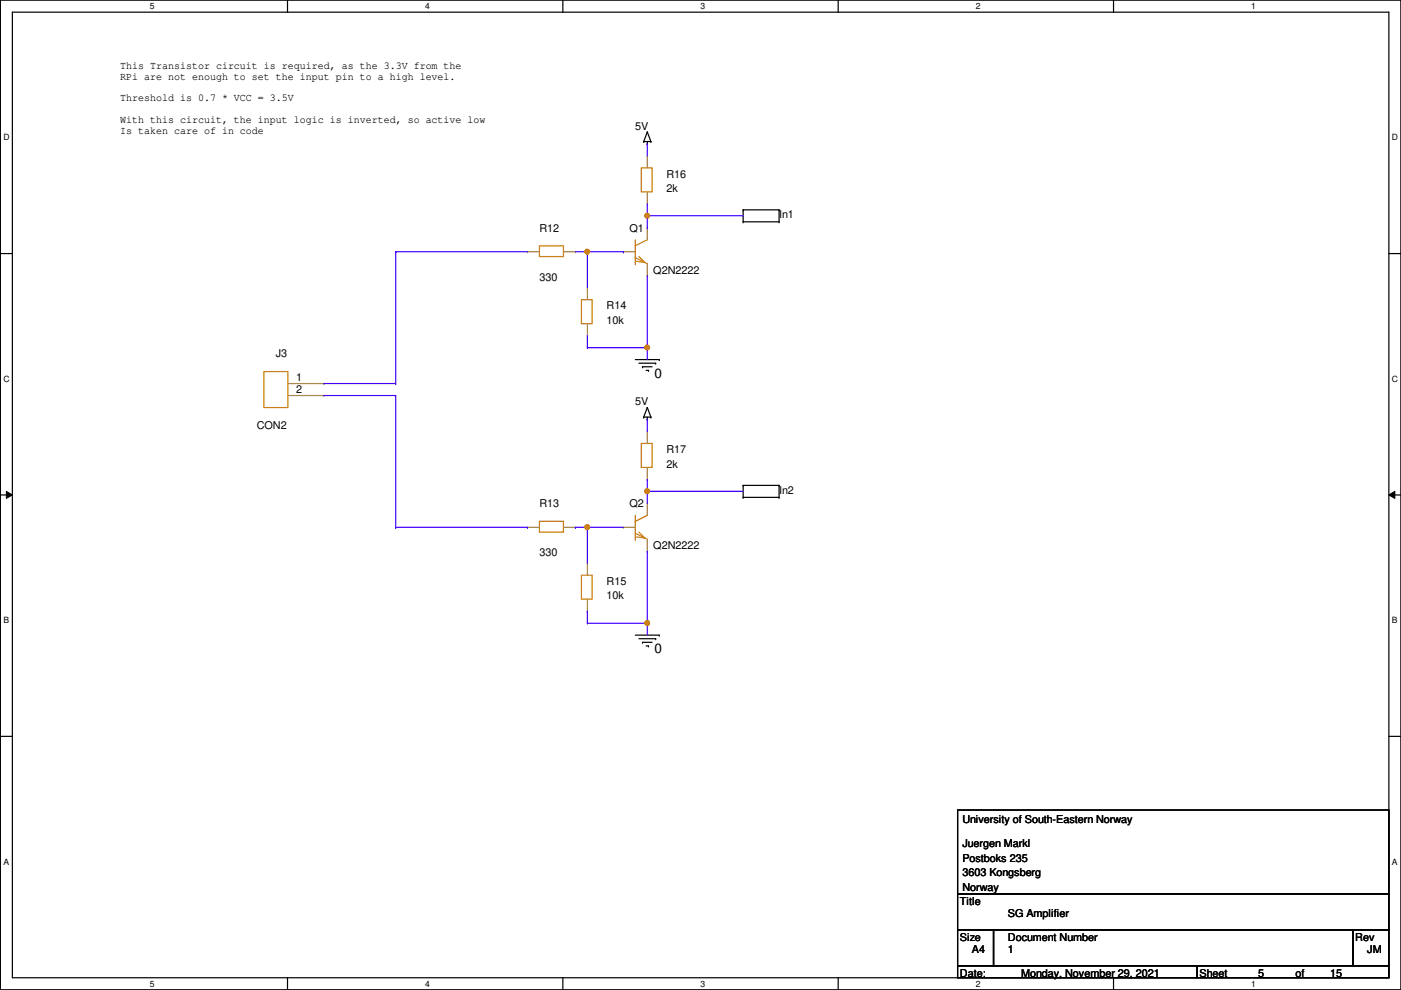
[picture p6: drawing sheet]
<svg xmlns="http://www.w3.org/2000/svg" width="297mm" height="210mm" viewBox="0 0 297 210" stroke-linecap="round" stroke-linejoin="round" font-family="sans-serif">
<path d="M.1 0h296.9v209.8h-296.9zM2.6 2.6h291.9v204.7h-291.9z" fill="none" stroke="#000" stroke-width=".25"/>
<g fill="#fff">
<path d="M31.8 .3h1v2h-1z"/>
<path d="M31.8 207.6h1v1.9h-1z"/>
</g>
<path d="M61 0v2.6M61 207.3v2.5" fill="none" stroke="#000" stroke-width=".25"/>
<g fill="#fff">
<path d="M90.1 .3h1v2h-1z"/>
<path d="M90.1 207.6h1v1.9h-1z"/>
</g>
<path d="M119.3 0v2.6M119.3 207.3v2.5" fill="none" stroke="#000" stroke-width=".25"/>
<g fill="#fff">
<path d="M148.5 .3h1v2h-1z"/>
<path d="M148.5 207.6h1v1.9h-1z"/>
</g>
<path d="M177.7 0v2.6M177.7 207.3v2.5" fill="none" stroke="#000" stroke-width=".25"/>
<g fill="#fff">
<path d="M206.9 .3h1v2h-1z"/>
<path d="M206.9 207.6h1v1.9h-1z"/>
</g>
<path d="M236.1 0v2.6M236.1 207.3v2.5" fill="none" stroke="#000" stroke-width=".25"/>
<g fill="#fff">
<path d="M265.3 .3h.9v2h-.9z"/>
<path d="M265.3 207.6h.9v1.9h-.9z"/>
<path d="M.7 28.2h1.3v1.9h-1.3z"/>
<path d="M295.1 28.2h1.3v1.9h-1.3z"/>
<path d="M.7 79.3h1.3v2h-1.3z"/>
<path d="M295.1 79.3h1.3v2h-1.3z"/>
</g>
<path d="M.1 53.8h2.5M294.5 53.8h2.5" fill="none" stroke="#000" stroke-width=".25"/>
<g fill="#fff">
<path d="M.7 130.5h1.2v2h-1.2z"/>
<path d="M295.1 130.5h1.2v2h-1.2z"/>
</g>
<path d="M.1 104.9h2.5M294.5 104.9h2.5" fill="none" stroke="#000" stroke-width=".25"/>
<path d="M1.4 104.2l1.2 .7-1.2 .8zM294.5 104.9l1.2-.7v1.5z" fill="#000"/>
<path d="M1.4 104.2l1.2 .7-1.2 .8zM294.5 104.9l1.2-.7v1.5z" fill="none" stroke="#000" stroke-width=".21"/>
<g fill="#fff">
<path d="M.7 181.7h1.2v2h-1.2z"/>
<path d="M295.1 181.7h1.2v2h-1.2z"/>
</g>
<g fill="none" stroke="#000" stroke-width=".25">
<path d="M136.5 30h.1M136.5 30h1.5M137.2 30.5h.1M137.2 28h.1M137.2 30v.5M137.2 28l-.7 2M137.2 28l.8 2M138 30h.1M157.6 47h.1M157.6 44.5h.1M157.6 47h7.6M157.6 44.5v2.5"/>
<path d="M157.6 44.5h7.6M165.2 44.5h.1M165.2 47h.1M165.2 44.5v2.5M134.7 76.2h5.1M135.5 77h3.5M136.2 77.8h.1M136.2 77.8h2.1M137 78.5h.5M137.5 78.5h.1M139 77h.1M139.8 76.2h.1"/>
<path d="M136.5 88.4h.1M136.5 88.4h1.5M137.2 88.9h.1M137.2 86.4h.1M137.2 88.4v.5M137.2 86.4l-.7 2M137.2 86.4l.8 2M138 88.4h.1M157.6 105.5h.1M157.6 102.9h.1M157.6 102.9v2.6M157.6 105.5h7.6"/>
<path d="M157.6 102.9h7.6M165.2 102.9h.1M165.2 105.5h.1M165.2 102.9v2.6M134.7 134.7h5.1M135.5 135.4h3.5M136.2 136.2h.1M136.2 136.2h2.1M137 136.9h.5M137.5 136.9h.1M139 135.4h.1M139.8 134.7h.1"/>
<path d="M.1 156.1h2.5M294.5 156.1h2.5M203 171.7h91.5v17.8h-91.5zM203 189.5h91.5v7.6h-91.5zM203 197.1h7.6v7.7h-7.6zM210.6 197.1h76.2v7.7h-76.2zM286.8 197.1h7.7v7.7h-7.7zM203 204.8h50.8v2.5h-50.8zM253.8 204.8h40.7v2.5h-40.7z"/>
</g>
<g fill="none" stroke="#cc8006" stroke-width=".25">
<path d="M136 35.6h2.3v5.1h-2.3zM114.4 52.1h5.1v2.3h-5.1zM134.7 52.1h.1M134.7 54.7h.1M134.7 55.9h.1M134.7 50.8v5.1M134.7 54.7l2.5 1.2M135.5 54.4l1.2 1.3-1.7-.3M137.2 50.8l-2.5 1.3M56 78.8h5v7.6h-5zM123.3 63.5h2.3v5.1h-2.3zM136 94h2.3v5.1h-2.3z"/>
<path d="M114.4 110.5h5.1v2.3h-5.1zM134.7 110.5h.1M134.7 113.1h.1M134.7 114.3h.1M134.7 113.1l2.5 1.2M134.7 109.3v5M135.5 112.8l1.2 1.3-1.7-.3M137.2 109.3l-2.5 1.2M123.3 122h2.3v5h-2.3z"/>
</g>
<g fill="none" stroke="#a84" stroke-width=".25">
<path d="M137.2 33.1h.1M137.2 33.1v2.5M111.8 53.4h.1M111.8 53.4h2.6M119.5 53.4h2.5M122 53.4h.1M132.2 53.4h.1M132.2 53.4h2.5M137.2 43.2h.1M137.2 48.3h.1M137.2 58.5h.1M137.2 40.7v2.5"/>
<path d="M137.2 48.3v2.5M137.2 55.9v2.6M124.5 61h.1M124.5 71.2h.1M124.5 61v2.5M124.5 68.6v2.6M61 81.3h7.7M61 83.9h7.7M68.7 81.3h.1M68.7 83.9h.1M137.2 91.5h.1M137.2 91.5v2.5"/>
<path d="M137.2 99.1v2.5M111.8 111.8h.1M111.8 111.8h2.6M119.5 111.8h2.5M122 111.8h.1M124.5 119.4h.1M124.5 119.4v2.6M132.2 111.8h.1M132.2 111.8h2.5M137.2 106.7h.1M137.2 116.9h.1M137.2 101.6h.1"/>
<path d="M137.2 106.7v2.6M137.2 114.3v2.6M124.5 129.6h.1M124.5 127v2.6"/>
</g>
<path d="M68.7 83.9h15.2M83.9 83.9h.1M83.9 83.9v27.9M137.2 88.9h.1M137.2 88.9v2.6M83.9 111.8h.1M122 111.8h.1M122 111.8h2.5M124.5 111.8h.1M124.5 111.8v7.6M137.2 101.6h.1M137.2 101.6v2.6" fill="none" stroke="#4200ff" stroke-width=".25"/>
<circle cx="124.5" cy="111.8" r=".49" fill="#f00"/>
<circle cx="124.5" cy="111.8" r=".49" fill="none" stroke="#f00" stroke-width=".25"/>
<path d="M124.5 111.8h.1M124.5 111.8h7.7M124.5 129.6h.1M124.5 132.1h.1M124.5 129.6v2.5M124.5 132.1h12.7M137.2 132.1h.1M137.2 132.1v2.6" fill="none" stroke="#4200ff" stroke-width=".25"/>
<circle cx="137.2" cy="132.1" r=".49" fill="#f00"/>
<circle cx="137.2" cy="132.1" r=".49" fill="none" stroke="#f00" stroke-width=".25"/>
<path d="M137.2 30.5h.1M137.2 30.5v2.6M122 53.4h2.5M124.5 53.4h.1M124.5 53.4v7.6M137.2 45.8h.1M137.2 43.2v2.6M137.2 116.9h.1M137.2 116.9v15.2" fill="none" stroke="#4200ff" stroke-width=".25"/>
<circle cx="124.5" cy="53.4" r=".49" fill="#f00"/>
<circle cx="124.5" cy="53.4" r=".49" fill="none" stroke="#f00" stroke-width=".25"/>
<path d="M124.5 53.4h7.7M132.2 53.4h.1M137.2 58.5v15.2M124.5 73.7h.1M124.5 71.2v2.5M124.5 73.7h12.7M137.2 73.7h.1" fill="none" stroke="#4200ff" stroke-width=".25"/>
<circle cx="137.2" cy="73.7" r=".49" fill="#f00"/>
<circle cx="137.2" cy="73.7" r=".49" fill="none" stroke="#f00" stroke-width=".25"/>
<path d="M83.9 53.4h.1M83.9 53.4v27.9M83.9 53.4h27.9M137.2 73.7h.1M137.2 73.7v2.5M68.7 81.3h15.2M83.9 81.3h.1M137.2 104.2h.1M137.2 104.2h20.4" fill="none" stroke="#4200ff" stroke-width=".25"/>
<circle cx="137.2" cy="104.2" r=".49" fill="#f00"/>
<circle cx="137.2" cy="104.2" r=".49" fill="none" stroke="#f00" stroke-width=".25"/>
<path d="M137.2 45.8h.1M137.2 45.8h20.4" fill="none" stroke="#4200ff" stroke-width=".25"/>
<circle cx="137.2" cy="45.7" r=".49" fill="#f00"/>
<circle cx="137.2" cy="45.7" r=".49" fill="none" stroke="#f00" stroke-width=".25"/>
<path d="M137.2 48.3h.1M137.2 45.8v2.5M83.9 111.8h27.9M111.8 111.8h.1M137.2 104.2h.1M137.2 104.2v2.5" fill="none" stroke="#4200ff" stroke-width=".25"/>
<circle cx="124.5" cy="111.8" r=".49" fill="#f00"/>
<circle cx="124.5" cy="111.8" r=".49" fill="none" stroke="#f00" stroke-width=".25"/>
<circle cx="137.2" cy="132.1" r=".49" fill="#f00"/>
<circle cx="137.2" cy="132.1" r=".49" fill="none" stroke="#f00" stroke-width=".25"/>
<circle cx="124.5" cy="53.4" r=".49" fill="#f00"/>
<circle cx="124.5" cy="53.4" r=".49" fill="none" stroke="#f00" stroke-width=".25"/>
<circle cx="137.2" cy="73.7" r=".49" fill="#f00"/>
<circle cx="137.2" cy="73.7" r=".49" fill="none" stroke="#f00" stroke-width=".25"/>
<circle cx="137.2" cy="104.2" r=".49" fill="#f00"/>
<circle cx="137.2" cy="104.2" r=".49" fill="none" stroke="#f00" stroke-width=".25"/>
<circle cx="137.2" cy="45.7" r=".49" fill="#f00"/>
<circle cx="137.2" cy="45.7" r=".49" fill="none" stroke="#f00" stroke-width=".25"/>
<g font-size="2.8">
<text x="138.8" y="80.1">0</text>
<text x="138.8" y="138.5">0</text>
</g>
<g font-size="2.3">
<text x="25.5" y="14.6">This Transistor circuit is required, as the 3.3V from the</text>
<text x="25.5" y="16.9">RPi are not enough to set the input pin to a high level.</text>
<text x="25.5" y="21.5">Threshold is 0.7 * VCC = 3.5V</text>
<text x="25.5" y="26">With this circuit, the input logic is inverted, so active low</text>
<text x="25.5" y="28.3">Is taken care of in code</text>
<text x="134.7" y="27.5">5V</text>
<text x="141.3" y="37.7">R16</text>
<text x="141.3" y="40.7">2k</text>
<text x="165.2" y="46.3">In1</text>
<text x="114.4" y="49.1">R12</text>
<text x="133.4" y="49.1">Q1</text>
<text x="114.4" y="59.5">330</text>
<text x="138.5" y="58">Q2N2222</text>
<text x="128.6" y="65.6">R14</text>
<text x="128.6" y="68.7">10k</text>
<text x="58.5" y="75.8">J3</text>
<text x="62.8" y="80.8">1</text>
<text x="62.8" y="83.3">2</text>
<text x="134.7" y="85.9">5V</text>
<text x="54.4" y="91">CON2</text>
<text x="141.3" y="96.1">R17</text>
<text x="141.3" y="99.1">2k</text>
<text x="114.4" y="107.5">R13</text>
<text x="133.4" y="107.5">Q2</text>
<text x="165.2" y="104.7">In2</text>
<text x="114.4" y="117.9">330</text>
<text x="138.5" y="116.4">Q2N2222</text>
<text x="128.6" y="124">R15</text>
<text x="128.6" y="127.1">10k</text>
<text x="204" y="174.6">University of South-Eastern Norway</text>
<text x="204" y="179.7">Juergen Markl</text>
<text x="204" y="182.7">Postboks 235</text>
<text x="204" y="185.8">3603 Kongsberg</text>
<text x="203.5" y="191.9">Title</text>
<text x="204" y="188.8">Norway</text>
<text x="213.7" y="194.4">SG Amplifier</text>
<text x="203.5" y="199.5">Size</text>
<text x="206.1" y="202">A4</text>
<text x="213.7" y="199.5">Document Number</text>
<text x="213.7" y="202">1</text>
<text x="287.4" y="199.5">Rev</text>
<text x="289.9" y="202">JM</text>
<text x="203.5" y="207.1">Date:</text>
<text x="216.5" y="207.1">Monday, November 29, 2021</text>
<text x="254.3" y="207.1">Sheet</text>
<text x="266.8" y="207.1">5</text>
<text x="274.7" y="207.1">of</text>
<text x="282" y="207.1">15</text>
</g>
<g font-size="1.8">
<text x="31.8" y="1.9">5</text>
<text x="90.1" y="1.9">4</text>
<text x="148.5" y="1.9">3</text>
<text x="206.9" y="1.9">2</text>
<text x="265.3" y="1.9">1</text>
<text x=".7" y="29.8">D</text>
<text x="295.1" y="29.8">D</text>
<text x=".7" y="80.9">C</text>
<text x="295.1" y="80.9">C</text>
<text x=".7" y="132.1">B</text>
<text x="295.1" y="132.1">B</text>
<text x=".7" y="183.3">A</text>
<text x="295.1" y="183.3">A</text>
<text x="31.8" y="209.2">5</text>
<text x="90.1" y="209.2">4</text>
<text x="148.5" y="209.2">3</text>
<text x="206.9" y="209.2">2</text>
<text x="265.3" y="209.2">1</text>
</g>
</svg>
